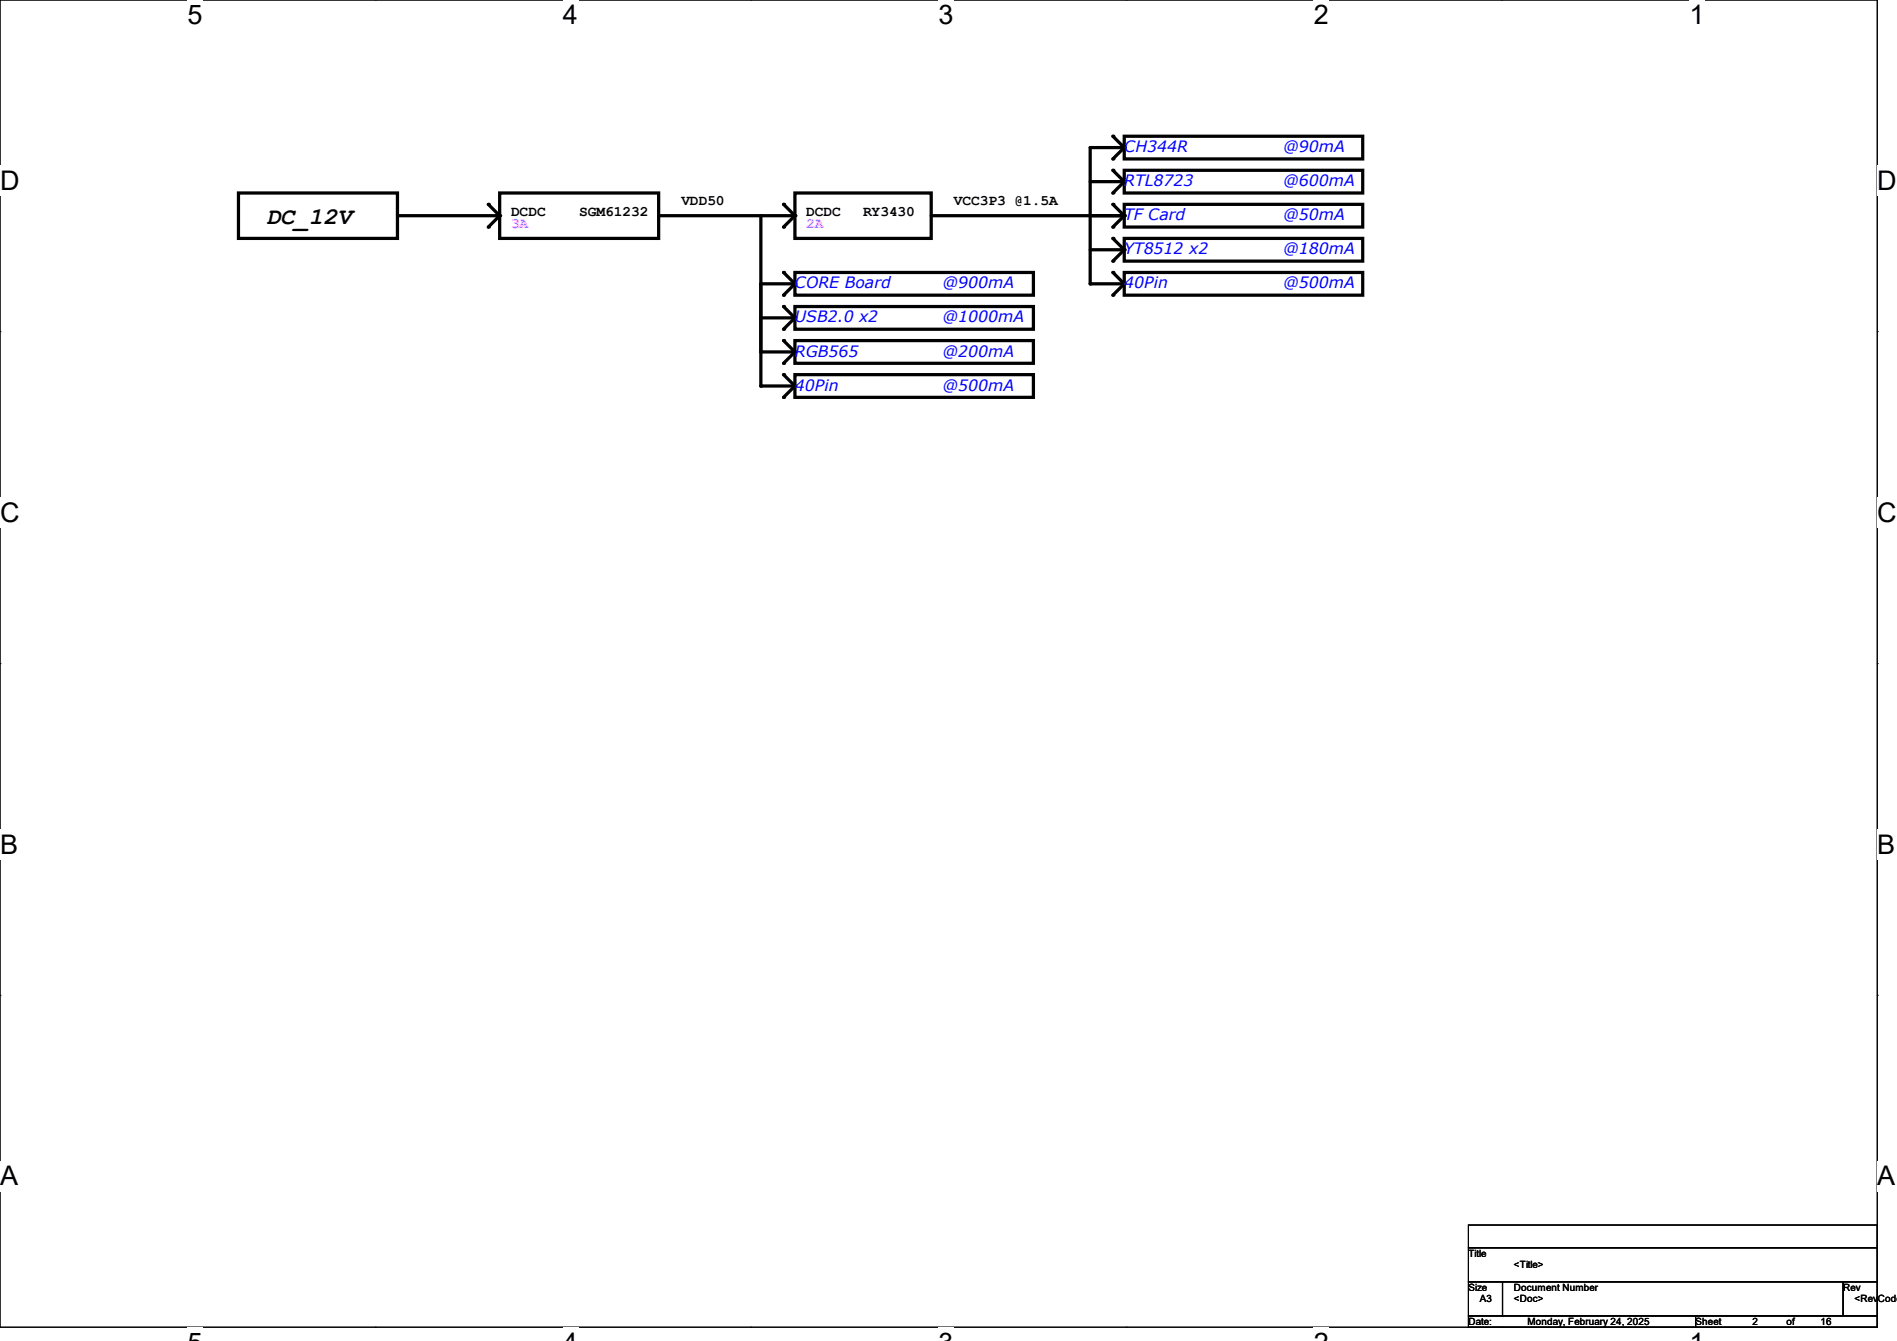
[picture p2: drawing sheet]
<svg xmlns="http://www.w3.org/2000/svg" width="297mm" height="210mm" viewBox="0 0 297 210" stroke-linecap="round" stroke-linejoin="round" font-family="sans-serif">
<path d="M0 0h293.9v207.9h-293.9z" fill="none" stroke="#000" stroke-width=".17"/>
<g fill="#fff">
<path d="M29.4 0h2.3v4.7h-2.3z"/>
<path d="M29.4 207.9h2.3v2.1h-2.3z"/>
</g>
<path d="M58.8 0h.1M58.8 207.9h.1" fill="none" stroke="#000" stroke-width=".17"/>
<g fill="#fff">
<path d="M88.1 0h2.4v4.7h-2.4z"/>
<path d="M88.1 207.9h2.4v2.1h-2.4z"/>
</g>
<path d="M117.6 0h.1M117.6 207.9h.1" fill="none" stroke="#000" stroke-width=".17"/>
<g fill="#fff">
<path d="M146.9 0h2.4v4.7h-2.4z"/>
<path d="M146.9 207.9h2.4v2.1h-2.4z"/>
</g>
<path d="M176.3 0h.1M176.3 207.9h.1" fill="none" stroke="#000" stroke-width=".17"/>
<g fill="#fff">
<path d="M205.7 0h2.4v4.7h-2.4z"/>
<path d="M205.7 207.9h2.4v2.1h-2.4z"/>
</g>
<path d="M235.1 0h.1M235.1 207.9h.1" fill="none" stroke="#000" stroke-width=".17"/>
<g fill="#fff">
<path d="M264.5 0h2.4v4.7h-2.4z"/>
<path d="M264.5 207.9h2.4v2.1h-2.4z"/>
<path d="M0 26h3v4.7h-3z"/>
<path d="M293.9 26h3.1v4.7h-3.1z"/>
<path d="M0 77.9h3v4.7h-3z"/>
<path d="M293.9 77.9h3.1v4.7h-3.1z"/>
</g>
<path d="M0 51.9h.1M293.9 51.9h.1" fill="none" stroke="#000" stroke-width=".17"/>
<g fill="#fff">
<path d="M0 129.9h2.8v4.7h-2.8z"/>
<path d="M293.9 129.9h2.9v4.7h-2.9z"/>
</g>
<path d="M0 103.9h.1M293.9 103.9h.1" fill="none" stroke="#000" stroke-width=".17"/>
<g fill="#fff">
<path d="M0 181.8h2.8v4.8h-2.8z"/>
<path d="M293.8 181.8h3v4.8h-3z"/>
</g>
<path d="M0 155.9h.1M293.9 155.9h.1M229.9 191.9h64v3.5h-64zM229.9 195.4h64v5.3h-64zM229.9 200.7h5.3v5.4h-5.3zM229.9 206.1h35.6v1.8h-35.6zM235.2 200.7h53.4v5.4h-53.4zM265.5 206.1h28.4v1.8h-28.4zM288.6 200.7h5.3v5.4h-5.3z" fill="none" stroke="#000" stroke-width=".17"/>
<g fill="none" stroke="#000" stroke-width=".51">
<path d="M37.3 30.2h24.9v7.1h-24.9zM62.2 33.8h16M76.5 32l1.7 1.8M78.2 30.2h24.9v7.1h-24.9zM78.2 33.8l-1.7 1.8M103.1 33.8h21.4M119.1 33.8v26.7h5.4M122.7 32l1.8 1.8M124.5 30.2h21.3v7.1h-21.3zM124.5 33.8l-1.8 1.8M145.8 33.8h30.2M170.7 28.4h5.3"/>
<path d="M170.7 39.1h5.3M174.2 21.3l1.8 1.8M174.2 26.7l1.8 1.7M174.2 32l1.8 1.8M174.2 37.3l1.8 1.8M176 37.3h37.4v3.6h-37.4zM176 32h37.4v3.6h-37.4zM176 26.7h37.4v3.5h-37.4zM176 21.3h37.4v3.6h-37.4zM176 23.1h-5.3v21.3h5.3M176 23.1l-1.8 1.8M176 28.4l-1.8 1.8"/>
<path d="M176 33.8l-1.8 1.8M176 39.1l-1.8 1.8M119.1 44.4h5.4M119.1 49.8h5.4M119.1 55.1h5.4M122.7 42.7l1.8 1.7M122.7 48l1.8 1.8M122.7 53.3l1.8 1.8M122.7 58.7l1.8 1.8M124.5 48h37.3v3.6h-37.3zM124.5 53.3h37.3v3.6h-37.3zM124.5 58.7h37.3v3.5h-37.3z"/>
<path d="M124.5 42.7h37.3v3.5h-37.3zM124.5 44.4l-1.8 1.8M124.5 49.8l-1.8 1.8M124.5 55.1l-1.8 1.8M174.2 42.7l1.8 1.7M176 42.7h37.4v3.5h-37.4zM176 44.4l-1.8 1.8M124.5 60.5l-1.8 1.7"/>
</g>
<g fill="#000">
<circle cx="76.5" cy="35.6" r=".25"/>
<circle cx="76.5" cy="32" r=".25"/>
<circle cx="78.2" cy="33.8" r=".25"/>
<circle cx="122.7" cy="35.6" r=".25"/>
<circle cx="122.7" cy="32" r=".25"/>
<circle cx="124.5" cy="33.8" r=".25"/>
<circle cx="174.2" cy="24.9" r=".25"/>
<circle cx="174.2" cy="21.3" r=".25"/>
<circle cx="174.2" cy="30.2" r=".25"/>
<circle cx="174.2" cy="26.7" r=".25"/>
<circle cx="174.2" cy="35.6" r=".25"/>
<circle cx="174.2" cy="37.3" r=".25"/>
<circle cx="174.2" cy="32" r=".25"/>
<circle cx="176" cy="33.8" r=".25"/>
<circle cx="176" cy="23.1" r=".25"/>
<circle cx="176" cy="28.4" r=".25"/>
<circle cx="176" cy="39.1" r=".25"/>
<circle cx="119.1" cy="55.1" r=".25"/>
<circle cx="122.7" cy="58.7" r=".25"/>
<circle cx="122.7" cy="51.6" r=".25"/>
<circle cx="122.7" cy="42.7" r=".25"/>
<circle cx="122.7" cy="48" r=".25"/>
<circle cx="122.7" cy="56.9" r=".25"/>
<circle cx="122.7" cy="53.3" r=".25"/>
<circle cx="122.7" cy="46.2" r=".25"/>
<circle cx="124.5" cy="55.1" r=".25"/>
<circle cx="124.5" cy="44.5" r=".25"/>
<circle cx="124.5" cy="49.8" r=".25"/>
<circle cx="170.7" cy="44.4" r=".25"/>
<circle cx="174.2" cy="40.9" r=".25"/>
<circle cx="174.2" cy="46.2" r=".25"/>
<circle cx="174.2" cy="42.7" r=".25"/>
<circle cx="176" cy="44.4" r=".25"/>
<circle cx="119.1" cy="60.5" r=".25"/>
<circle cx="122.7" cy="62.2" r=".25"/>
<circle cx="124.5" cy="60.5" r=".25"/>
</g>
<g font-size="4.2">
<text x="29.4" y="3.8">5</text>
<text x="88.1" y="3.8">4</text>
<text x="146.9" y="3.8">3</text>
<text x="205.7" y="3.8">2</text>
<text x="264.5" y="3.8">1</text>
<text x="0" y="29.8">D</text>
<text x="293.9" y="29.8">D</text>
<text x="0" y="81.7">C</text>
<text x="293.9" y="81.7">C</text>
<text x="0" y="133.7">B</text>
<text x="293.9" y="133.7">B</text>
<text x="0" y="185.6">A</text>
<text x="293.9" y="185.6">A</text>
</g>
<text font-size="3.7" x="41.6" y="35.1">DC_12V</text>
<g font-size="2.5" fill="#00f">
<text x="176" y="23.8">CH344R</text>
<text x="200.9" y="23.8">@90mA</text>
<text x="176" y="29.2">RTL8723</text>
<text x="200.9" y="29.2">@600mA</text>
<text x="176" y="34.5">TF Card</text>
<text x="200.9" y="34.5">@50mA</text>
<text x="176" y="39.8">YT8512 x2</text>
<text x="200.9" y="39.8">@180mA</text>
<text x="124.5" y="45.2">CORE Board</text>
<text x="147.6" y="45.2">@900mA</text>
<text x="176" y="45.2">40Pin</text>
<text x="200.9" y="45.2">@500mA</text>
<text x="124.5" y="50.5">USB2.0 x2</text>
<text x="147.6" y="50.5">@1000mA</text>
<text x="124.5" y="55.8">RGB565</text>
<text x="147.6" y="55.8">@200mA</text>
<text x="124.5" y="61.2">40Pin</text>
<text x="147.6" y="61.2">@500mA</text>
</g>
<g font-size="2.3" fill="#f0f">
<text x="80" y="35.6">3A</text>
<text x="126.2" y="35.6">2A</text>
</g>
<g font-size="2.3">
<text x="80" y="33.9">DCDC</text>
<text x="90.7" y="33.9">SGM61232</text>
<text x="106.7" y="32.1">VDD50</text>
<text x="126.2" y="33.9">DCDC</text>
<text x="135.1" y="33.9">RY3430</text>
<text x="149.4" y="32.1">VCC3P3 @1.5A</text>
</g>
<g font-size="1.6">
<text x="229.9" y="196.8">Title</text>
<text x="229.9" y="202.2">Size</text>
<text x="231.7" y="204">A3</text>
<text x="237" y="202.2">Document Number</text>
<text x="237" y="204">&lt;Doc&gt;</text>
<text x="237" y="198.6">&lt;Title&gt;</text>
<text x="288.6" y="202.2">Rev</text>
<text x="290.4" y="204">&lt;RevCode&gt;</text>
<text x="229.9" y="207.5">Date:</text>
<text x="239.1" y="207.5">Monday, February 24, 2025</text>
<text x="265.5" y="207.5">Sheet</text>
<text x="274.4" y="207.5">2</text>
<text x="279.7" y="207.5">of</text>
<text x="285" y="207.5">16</text>
</g>
</svg>
